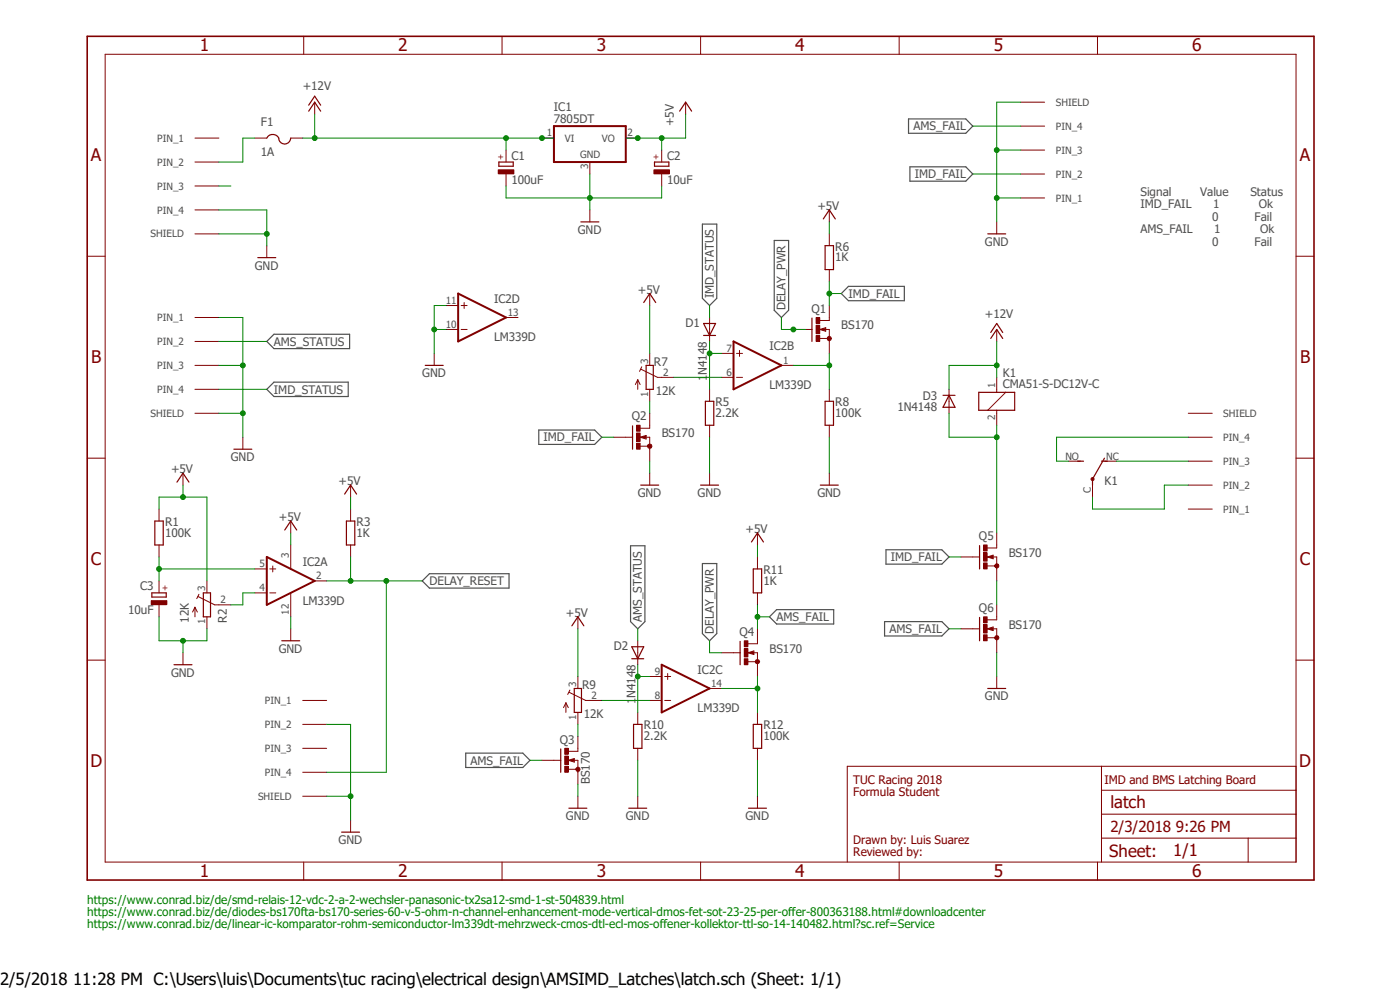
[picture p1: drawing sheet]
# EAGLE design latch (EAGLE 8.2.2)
IMD and BMS latching board.

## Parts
C1  100uF  CPOL-EUD  [PANASONIC_D]
C2  10uF  CPOL-EUC  [PANASONIC_C]
C3  10uF  CPOL-EUC  [PANASONIC_C]
D1  1N4148  DIODE-GF1  [GF1]
D2  1N4148  DIODE-GF1  [GF1]
D3  1N4148  DIODE-DO-214AC  [DO-214AC]
F1  1A  PTCFUSE-1206  [R1206]
IC1  7805DT  [TO252]
IC2  LM339D  [SO14]
INDICATORS  M8-718-FEMALE  [M18-718-FEMALE]
K1  CMA51-S-DC12V-C  CQ1-12V  [CQ1]
LATCH  M8-718-MALE  [M18-718-MALE]
POWER_CONN  POWER  M8-718-MALE  [M18-718-MALE]
Q1  BS170  BS170FTA  [SOT96P240X100-3N]
Q2  BS170  BS170FTA  [SOT96P240X100-3N]
Q3  BS170  BS170FTA  [SOT96P240X100-3N]
Q4  BS170  BS170FTA  [SOT96P240X100-3N]
Q5  BS170  BS170FTA  [SOT96P240X100-3N]
Q6  BS170  BS170FTA  [SOT96P240X100-3N]
R1  100K  R-EU_R0805  [R0805]
R2  12K  TRIM_EU-SM-42/43B  [SM-42/43B]
R3  1K  R-EU_R0805  [R0805]
R5  2.2K  R-EU_R0805  [R0805]
R6  1K  R-EU_R0805  [R0805]
R7  12K  TRIM_EU-SM-42/43B  [SM-42/43B]
R8  100K  R-EU_R0805  [R0805]
R9  12K  TRIM_EU-SM-42/43B  [SM-42/43B]
R10  2.2K  R-EU_R0805  [R0805]
R11  1K  R-EU_R0805  [R0805]
R12  100K  R-EU_R0805  [R0805]
RESET  M8-718-FEMALE  [M18-718-FEMALE]
STATUS  M8-718-MALE  [M18-718-MALE]

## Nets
+5V: C2.+ IC1.2(VO) IC2.3(P:V+) R1.2 R2.3(E) R3.2 R6.2 R7.3(E) R9.3(E) R11.2
+12V: C1.+ D3.C F1.2 IC1.1(VI) K1.1
AMS_FAIL: INDICATORS.P$4(PIN_4) Q3.1(G) Q4.3(D) Q6.1(G) R11.1
AMS_STATUS: D2.A STATUS.P$2(PIN_2)
DELAY_PWR: Q1.1(G) Q4.1(G)
DELAY_RESET: IC2.2(A:OUT) R3.1 RESET.P$4(PIN_4)
GLV+: F1.1 POWER_CONN.P$2(PIN_2)
GND: C1.- C2.- C3.- IC1.3(GND) IC2.10(D:-IN) IC2.11(D:+IN) IC2.12(P:GND) INDICATORS.L(SHIELD) INDICATORS.P$1(PIN_1) INDICATORS.P$3(PIN_3) INDICATORS.R(SHIELD) POWER_CONN.L(SHIELD) POWER_CONN.P$4(PIN_4) POWER_CONN.R(SHIELD) Q2.2(S) Q3.2(S) Q6.2(S) R2.1(A) R5.1 R8.1 R10.1 R12.1 RESET.L(SHIELD) RESET.P$2(PIN_2) RESET.R(SHIELD) STATUS.L(SHIELD) STATUS.P$1(PIN_1) STATUS.P$3(PIN_3) STATUS.R(SHIELD)
IMD_FAIL: INDICATORS.P$2(PIN_2) Q1.3(D) Q2.1(G) Q5.1(G) R6.1
IMD_STATUS: D1.A STATUS.P$4(PIN_4)
LATCH+: K1.NO(2:S) LATCH.P$4(PIN_4)
LATCH-: K1.C(2:P) LATCH.P$2(PIN_2)
N$2: IC2.4(A:-IN) R2.2(S)
N$3: C3.+ IC2.5(A:+IN) R1.1
N$5: D1.C IC2.7(B:+IN) R5.2
N$6: IC2.6(B:-IN) R7.2(S)
N$7: Q2.3(D) R7.1(A)
N$8: D2.C IC2.9(C:+IN) R10.2
N$9: IC2.1(B:OUT) Q1.2(S) R8.2
N$10: IC2.8(C:-IN) R9.2(S)
N$11: Q3.3(D) R9.1(A)
N$12: IC2.14(C:OUT) Q4.2(S) R12.2
N$13: D3.A K1.2 Q5.3(D)
N$14: Q5.2(S) Q6.3(D)
N$15: POWER_CONN.P$3(PIN_3)
N$16: K1.NC(2:O) LATCH.P$3(PIN_3)
Unconnected: IC2.13(D:OUT) LATCH.L(SHIELD) LATCH.P$1(PIN_1) LATCH.R(SHIELD) POWER_CONN.P$1(PIN_1) RESET.P$1(PIN_1) RESET.P$3(PIN_3)

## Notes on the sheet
- Signal        Value      Status
  IMD_FAIL      1           Ok
                      0          Fail
  AMS_FAIL      1           Ok
                      0          Fail
- IMD and BMS Latching Board
- TUC Racing 2018
  Formula Student
- Drawn by: Luis Suarez
- Reviewed by:
- https://www.conrad.biz/de/smd-relais-12-vdc-2-a-2-wechsler-panasonic-tx2sa12-smd-1-st-504839.html
- https://www.conrad.biz/de/diodes-bs170fta-bs170-series-60-v-5-ohm-n-channel-enhancement-mode-vertical-dmos-fet-sot-23-25-per-offer-800363188.html#downloadcenter
- https://www.conrad.biz/de/linear-ic-komparator-rohm-semiconductor-lm339dt-mehrzweck-cmos-dtl-ecl-mos-offener-kollektor-ttl-so-14-140482.html?sc.ref=Service
